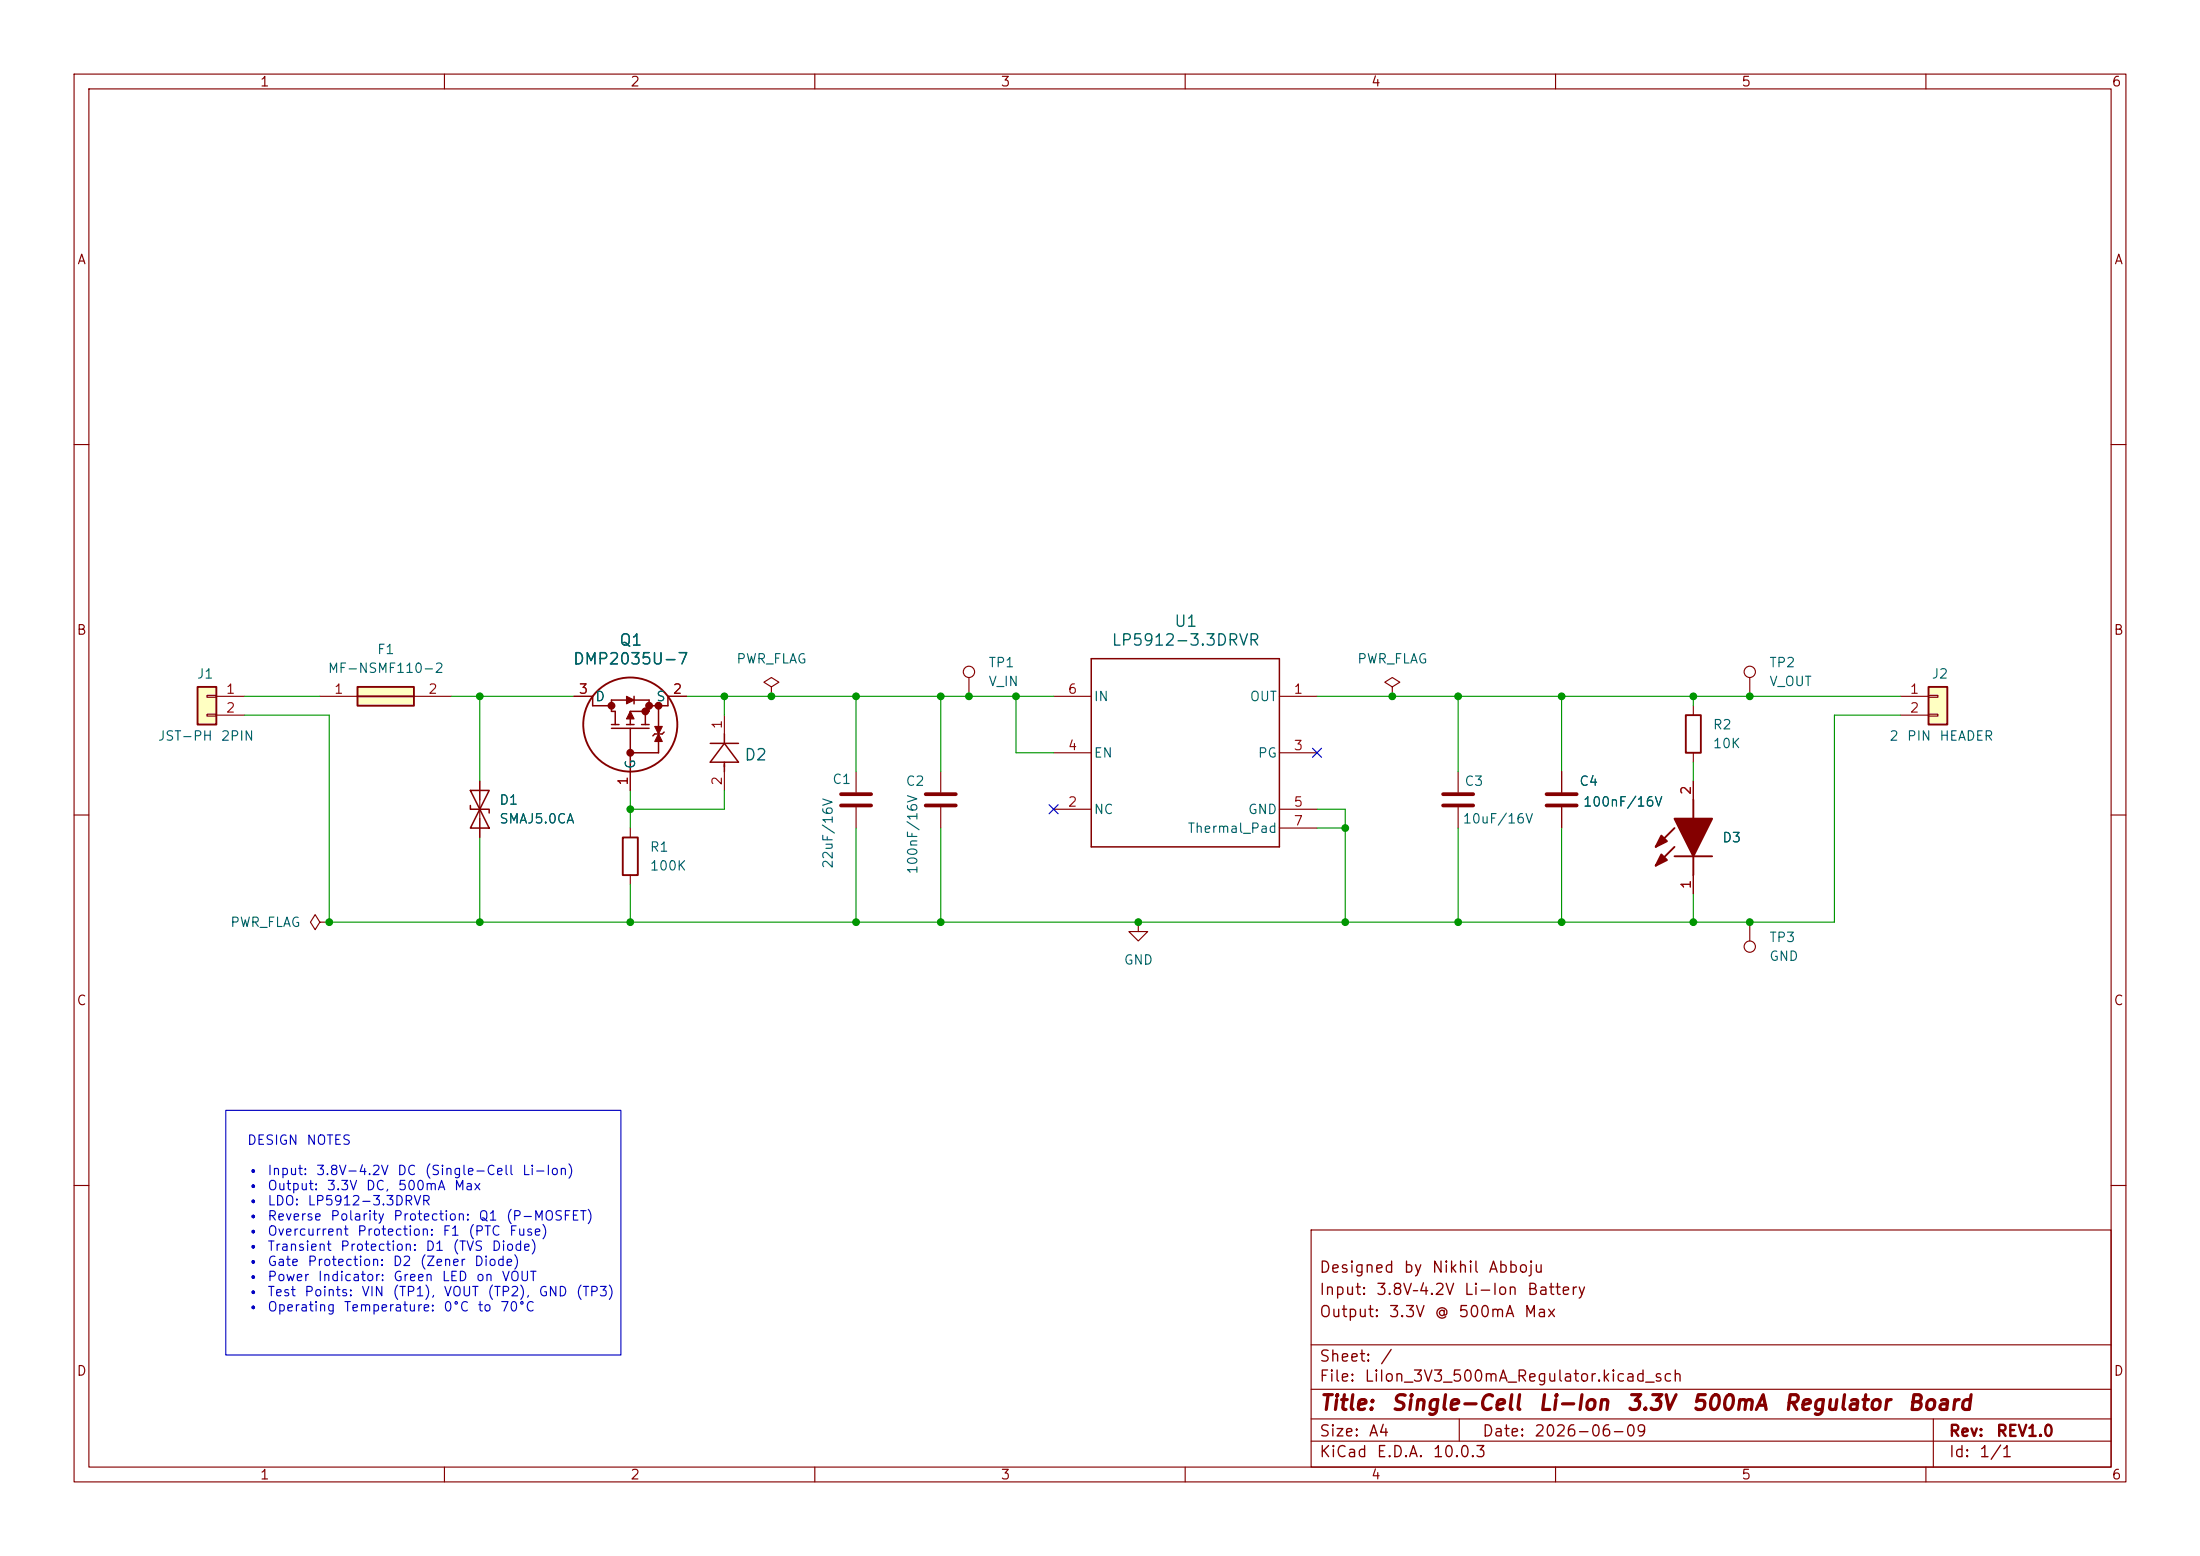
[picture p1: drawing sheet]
<svg xmlns="http://www.w3.org/2000/svg" width="297mm" height="210mm" viewBox="0 0 297 210" stroke-linecap="round" stroke-linejoin="round" font-family="sans-serif">
<g fill="none" stroke="#840000" stroke-width=".15">
<path d="M10 10h277v190h-277zM12 12h273v186h-273zM60 10v2M110 10v2M160 10v2M210 10v2M260 10v2M10 60h2M285 60h2M10 110h2M210.8 104.1v2.8M210.8 109v2.8"/>
<path d="M285 110h2M153.7 124.5v1.2h1.2l-1.2 1.3-1.3-1.3h1.3M153.7 124.5h.1M236.2 124.5v2.5M10 160h2M177 166h108v32h-108zM285 160h2M60 198v2M110 198v2M160 198v2M177 194.5h108M177 191.5h108"/>
<path d="M177 187.5h108M177 181.5h108M197 191.5v3M210 198v2M260 198v2M261 191.5v6.5"/>
<circle cx="236.2" cy="127.8" r=".76"/>
</g>
<path d="M208.8 107.2h4.1M208.8 108.7h4.1" fill="none" stroke="#840000" stroke-width=".51"/>
<path d="M260.3 92.7h2.6v5.1h-2.6z" fill="#ffffc2"/>
<path d="M227.6 96.5h2v5.1h-2zM260.3 92.7h2.6v5.1h-2.6zM84.1 113h2v5.1h-2zM226.1 115.6h5M226.1 114.3l-2.6 2.5M226.1 111.8l-2.6 2.5M228.6 108v2.5M228.6 115.6v2.5" fill="none" stroke="#840000" stroke-width=".25"/>
<g fill="none" stroke="#840000" stroke-width=".15">
<path d="M97.8 96.5v2.6M104.1 92.7l1.1-.6-1.1-.7-1 .7 1 .6v1.3M104.1 94h.1M130.8 91.4v2.6M142.2 94h5.1M172.7 94h5.1M188 92.7l1-.6-1-.7-1.1 .7 1.1 .6v1.3M188 94h.1M228.6 95.3v1.2M236.2 91.4v2.6M256.5 94h3.8M256.5 96.5h3.8"/>
<path d="M260.3 93.9h1.3v.2h-1.3zM260.3 96.4h1.3v.2h-1.3zM85.1 111.8v1.2M85.1 118.1v1.3M97.8 104.1v2.6M115.6 104.1v2.8M115.6 109v2.8M127 104.1v2.8M127 109v2.8M142.2 109.2h5.1M142.2 101.6h5.1M172.7 109.2h5.1"/>
<path d="M172.7 101.6h5.1M172.7 111.8h5.1M196.8 104.1v2.8M196.8 109v2.8M228.6 101.6v1.3M228.6 105.4v2.6M228.6 118.1v2.6M43.2 124.5l-.7-1.1-.6 1.1 .6 1 .7-1h1.2M44.4 124.5h.1"/>
<circle cx="130.8" cy="90.7" r=".76"/>
<circle cx="236.2" cy="90.7" r=".76"/>
</g>
<path d="M97.8 99.1v1.2M147.3 88.9h25.4v25.4h-25.4zM95.9 100.3h3.8M97.8 102.9v1.2M97.8 100.3l1.9 2.6h-3.8z" fill="none" stroke="#840000" stroke-width=".2"/>
<path d="M113.5 107.2h4.1M113.5 108.7h4.1M125 107.2h4M125 108.7h4M194.8 107.2h4.1M194.8 108.7h4.1" fill="none" stroke="#840000" stroke-width=".51"/>
<g fill="#840000" stroke="#840000" stroke-width=".25">
<path d="M226.1 110.5h5l-2.5 5.1z"/>
<path d="M224.3 115.3l.7 .8-1.5 .7z"/>
<path d="M224.3 112.8l.7 .7-1.5 .8z"/>
</g>
<path d="M26.7 92.7h2.5v5.1h-2.5z" fill="#ffffc2"/>
<path d="M26.7 92.7h2.5v5.1h-2.5z" fill="none" stroke="#840000" stroke-width=".25"/>
<path d="M27.9 93.9h1.3v.2h-1.3zM27.9 96.4h1.3v.2h-1.3zM29.2 94h3.8M29.2 96.5h3.8" fill="none" stroke="#840000" stroke-width=".15"/>
<path d="M48.3 92.7h7.6v2.6h-7.6z" fill="#ffffc2"/>
<g fill="none" stroke="#840000" stroke-width=".25">
<path d="M48.3 92.7h7.6v2.6h-7.6zM48.3 94h7.6"/>
<circle cx="85.1" cy="97.8" r="6.3"/>
</g>
<path d="M43.2 94h5.1M55.9 94h5.1M77.5 94h2.5M90.2 94h2.5M64.8 105.4v7.6M85.1 104.1v2.6M210.8 104.1v2.8M210.8 109v2.8M228.6 105.4v2.6M228.6 118.1v2.6" fill="none" stroke="#840000" stroke-width=".15"/>
<g fill="none" stroke="#840000" stroke-width=".2">
<path d="M80 94v1.3h2.5M82.5 98.3h5.1M82.5 97.8h1.1M83.1 97.8v-1.8h-.6v-1.5h5.1v1.5h-2.5v1.8M84.6 97.8h1M85.1 98.3v5.8M85.6 94v1M86.6 97.8h1M87.1 96v1.8M88.9 95.3v2.7M89.7 98.8l-.3 .3h-1l-.3 .2M90.2 94v1.3h-2.6"/>
<path d="M63.5 106.7h2.5l-1.2 2.5zM63.5 108.7v.5h2.5v.5M64.8 109.2l1.2 2.6h-2.5zM88.9 100.1v1.5h-3.8"/>
</g>
<g fill="#840000" stroke="#840000" stroke-width=".51">
<circle cx="85.1" cy="101.6" r=".28"/>
<circle cx="87.1" cy="96" r=".28"/>
<circle cx="82.5" cy="95.3" r=".28"/>
<circle cx="87.6" cy="95.3" r=".28"/>
<circle cx="88.9" cy="95.3" r=".28"/>
</g>
<g fill="#840000" stroke="#840000" stroke-width=".15">
<path d="M88.9 99.1l.5 1h-1z"/>
<path d="M88.4 98h1l-.5 1.1z"/>
<path d="M85.1 96l.5 1h-1z"/>
<path d="M84.6 94l1 .5-1 .5z"/>
</g>
<g fill="none" stroke="#009600" stroke-width=".15">
<path d="M33 94h10.2M33 96.5h11.4v28h203.2v-28h8.9M61 94h16.5M64.8 94v11.4M92.7 94h49.5M97.8 94v2.5M115.6 94v10.1M127 94v10.1M137.2 94v7.6h5M177.8 94h78.7M196.8 94v10.1M210.8 94v10.1"/>
<path d="M228.6 94v1.3M64.8 113v11.5M85.1 106.7v5.1M85.1 119.4v5.1M97.8 106.7v2.5h-12.7M115.6 111.8v12.7M127 111.8v12.7M177.8 109.2h3.8v15.3M177.8 111.8h3.8M196.8 111.8v12.7M210.8 111.8v12.7M228.6 102.9v2.5"/>
<path d="M228.6 120.7v3.8"/>
</g>
<path d="M141.6 108.6l1.2 1.2M142.8 108.6l-1.2 1.2M177.2 101l1.2 1.2M178.4 101l-1.2 1.2" fill="none" stroke="#000084" stroke-width=".15"/>
<path d="M30.5 149.9h53.3v33h-53.3z" fill="none" stroke="#0000c2" stroke-width=".15"/>
<g fill="#009600" stroke="#009600" stroke-width=".14">
<circle cx="137.2" cy="94" r=".46"/>
<circle cx="210.8" cy="124.5" r=".46"/>
<circle cx="196.8" cy="124.5" r=".46"/>
<circle cx="188" cy="94" r=".46"/>
<circle cx="181.6" cy="124.5" r=".46"/>
<circle cx="181.6" cy="111.8" r=".46"/>
<circle cx="153.7" cy="124.5" r=".46"/>
<circle cx="228.6" cy="94" r=".46"/>
<circle cx="196.8" cy="94" r=".46"/>
<circle cx="210.8" cy="94" r=".46"/>
<circle cx="236.2" cy="124.5" r=".46"/>
<circle cx="228.6" cy="124.5" r=".46"/>
<circle cx="236.2" cy="94" r=".46"/>
<circle cx="97.8" cy="94" r=".46"/>
<circle cx="104.1" cy="94" r=".46"/>
<circle cx="127" cy="124.5" r=".46"/>
<circle cx="115.6" cy="124.5" r=".46"/>
<circle cx="115.6" cy="94" r=".46"/>
<circle cx="127" cy="94" r=".46"/>
<circle cx="130.8" cy="94" r=".46"/>
<circle cx="44.4" cy="124.5" r=".46"/>
<circle cx="64.8" cy="124.5" r=".46"/>
<circle cx="85.1" cy="124.5" r=".46"/>
<circle cx="64.8" cy="94" r=".46"/>
<circle cx="85.1" cy="109.2" r=".46"/>
</g>
<g font-size="2" fill="#840000">
<text x="178" y="190.8">Title:</text>
<text x="187.7" y="190.8">Single-Cell</text>
<text x="207.5" y="190.8">Li-Ion</text>
<text x="219.5" y="190.8">3.3V</text>
<text x="228.3" y="190.8">500mA</text>
<text x="240.7" y="190.8">Regulator</text>
<text x="257.4" y="190.8">Board</text>
</g>
<g font-size="1.5" fill="#006464">
<text x="83.5" y="87.5">Q1</text>
<text x="150" y="87.5">LP5912-3.3DRVR</text>
<text x="158.4" y="85">U1</text>
<text x="77.2" y="90.1">DMP2035U-7</text>
<text x="100.4" y="103">D2</text>
</g>
<g font-size="1.5" fill="#840000">
<text x="178" y="172.2">Designed</text>
<text x="189.4" y="172.2">by</text>
<text x="193.2" y="172.2">Nikhil</text>
<text x="200.8" y="172.2">Abboju</text>
<text x="178" y="178.2">Output:</text>
<text x="178" y="175.2">Input:</text>
<text x="185.7" y="175.2">3.8V–4.2V</text>
<text x="187.4" y="178.2">3.3V</text>
<text x="193.5" y="178.2">@</text>
<text x="196.8" y="178.2">500mA</text>
<text x="197.5" y="175.2">Li-Ion</text>
<text x="205.6" y="178.2">Max</text>
<text x="206" y="175.2">Battery</text>
<text x="178" y="184.2">Sheet:</text>
<text x="186.2" y="184.2">/</text>
<text x="178" y="186.9">File:</text>
<text x="184.1" y="186.9">LiIon_3V3_500mA_Regulator.kicad_sch</text>
<text x="178" y="197.1">KiCad</text>
<text x="178" y="194.3">Size:</text>
<text x="184.7" y="194.3">A4</text>
<text x="185.7" y="197.1">E.D.A.</text>
<text x="193.3" y="197.1">10.0.3</text>
<text x="200" y="194.3">Date:</text>
<text x="207" y="194.3">2026-06-09</text>
<text x="263" y="194.3">Rev:</text>
<text x="263" y="197.1">Id:</text>
<text x="267.1" y="197.1">1/1</text>
<text x="269.4" y="194.3">REV1.0</text>
</g>
<g font-size="1.3" fill="#840000">
<text x="35" y="12">1</text>
<text x="85" y="12">2</text>
<text x="135" y="12">3</text>
<text x="185" y="12">4</text>
<text x="235" y="12">5</text>
<text x="285" y="12">6</text>
<text x="10.3" y="36">A</text>
<text x="285.3" y="36">A</text>
<text x="10.3" y="86">B</text>
<text x="285.3" y="86">B</text>
<text x="10.3" y="136">C</text>
<text x="285.3" y="136">C</text>
<text x="10.3" y="186">D</text>
<text x="285.3" y="186">D</text>
<text x="35" y="200">1</text>
<text x="85" y="200">2</text>
<text x="135" y="200">3</text>
<text x="185" y="200">4</text>
<text x="235" y="200">5</text>
<text x="285" y="200">6</text>
</g>
<g font-size="1.3" fill="#006464">
<text x="50.8" y="88.6">F1</text>
<text x="99.3" y="89.9">PWR_FLAG</text>
<text x="183.1" y="89.9">PWR_FLAG</text>
<text x="26.5" y="91.9">J1</text>
<text x="44.2" y="91.1">MF-NSMF110-2</text>
<text x="80.3" y="95">D</text>
<text x="88.5" y="95">S</text>
<text x="133.4" y="90.4">TP1</text>
<text x="133.4" y="92.9">V_IN</text>
<text x="147.6" y="95">IN</text>
<text x="168.6" y="95">OUT</text>
<text x="238.8" y="90.4">TP2</text>
<text x="238.8" y="92.9">V_OUT</text>
<text x="260.7" y="91.9">J2</text>
<text x="21.2" y="100.3">JST-PH</text>
<text x="29.7" y="100.3">2PIN</text>
<text x="231.1" y="98.8">R2</text>
<text x="231.1" y="101.3">10K</text>
<text x="255" y="100.3">2</text>
<text x="257.3" y="100.3">PIN</text>
<text x="261.7" y="100.3">HEADER</text>
<text x="86.1" y="103.9" transform="rotate(-90 86.1 103.9)">G</text>
<text x="112.3" y="106.1">C1</text>
<text x="122.2" y="106.4">C2</text>
<text x="147.6" y="102.6">EN</text>
<text x="169.7" y="102.6">PG</text>
<text x="197.6" y="106.4">C3</text>
<text x="213.1" y="106.4">C4</text>
<text x="67.3" y="108.9">D1</text>
<text x="67.3" y="111.5">SMAJ5.0CA</text>
<text x="147.6" y="110.2">NC</text>
<text x="160.2" y="112.7">Thermal_Pad</text>
<text x="168.4" y="110.2">GND</text>
<text x="197.4" y="111.5">10uF/16V</text>
<text x="213.6" y="109.2">100nF/16V</text>
<text x="87.6" y="115.3">R1</text>
<text x="87.6" y="117.8">100K</text>
<text x="112.7" y="117.3" transform="rotate(-90 112.7 117.3)">22uF/16V</text>
<text x="124.2" y="118.1" transform="rotate(-90 124.2 118.1)">100nF/16V</text>
<text x="232.4" y="114">D3</text>
<text x="31" y="125.4">PWR_FLAG</text>
<text x="151.6" y="130.5">GND</text>
<text x="238.8" y="127.5">TP3</text>
<text x="238.8" y="130">GND</text>
</g>
<g font-size="1.3" fill="#a90000">
<text x="30.4" y="94">1</text>
<text x="45" y="94">1</text>
<text x="57.7" y="94">2</text>
<text x="78" y="94">3</text>
<text x="90.7" y="94">2</text>
<text x="144.1" y="94">6</text>
<text x="174.6" y="94">1</text>
<text x="257.7" y="94">1</text>
<text x="30.4" y="96.5">2</text>
<text x="97.8" y="98.5" transform="rotate(-90 97.8 98.5)">1</text>
<text x="144.1" y="101.6">4</text>
<text x="174.6" y="101.6">3</text>
<text x="257.7" y="96.5">2</text>
<text x="85.1" y="106.1" transform="rotate(-90 85.1 106.1)">1</text>
<text x="97.8" y="106.1" transform="rotate(-90 97.8 106.1)">2</text>
<text x="228.6" y="107.4" transform="rotate(-90 228.6 107.4)">2</text>
<text x="144.1" y="109.2">2</text>
<text x="174.6" y="109.2">5</text>
<text x="174.6" y="111.7">7</text>
<text x="228.6" y="120.1" transform="rotate(-90 228.6 120.1)">1</text>
</g>
<g font-size="1.3" fill="#0000c2">
<text x="33.3" y="154.8">DESIGN</text>
<text x="41.3" y="154.8">NOTES</text>
<text x="33.3" y="158.9">•</text>
<text x="33.3" y="161">•</text>
<text x="36" y="158.9">Input:</text>
<text x="36" y="161">Output:</text>
<text x="42.6" y="158.9">3.8V-4.2V</text>
<text x="44" y="161">3.3V</text>
<text x="49.3" y="161">DC,</text>
<text x="53.5" y="158.9">DC</text>
<text x="53.6" y="161">500mA</text>
<text x="57.2" y="158.9">(Single-Cell</text>
<text x="61.2" y="161">Max</text>
<text x="70.4" y="158.9">Li-Ion)</text>
<text x="33.3" y="163">•</text>
<text x="33.3" y="165.1">•</text>
<text x="33.3" y="167.1">•</text>
<text x="36" y="163">LDO:</text>
<text x="36" y="165.1">Reverse</text>
<text x="36" y="167.1">Overcurrent</text>
<text x="41.4" y="163">LP5912-3.3DRVR</text>
<text x="44.5" y="165.1">Polarity</text>
<text x="48.1" y="167.1">Protection:</text>
<text x="53" y="165.1">Protection:</text>
<text x="59.6" y="167.1">F1</text>
<text x="63.1" y="167.1">(PTC</text>
<text x="64.5" y="165.1">Q1</text>
<text x="68.2" y="165.1">(P-MOSFET)</text>
<text x="68.6" y="167.1">Fuse)</text>
<text x="33.3" y="169.1">•</text>
<text x="33.3" y="171.2">•</text>
<text x="33.3" y="173.2">•</text>
<text x="36" y="169.1">Transient</text>
<text x="36" y="171.2">Gate</text>
<text x="36" y="173.2">Power</text>
<text x="41.4" y="171.2">Protection:</text>
<text x="42.8" y="173.2">Indicator:</text>
<text x="45.8" y="169.1">Protection:</text>
<text x="52.9" y="171.2">D2</text>
<text x="53" y="173.2">Green</text>
<text x="56.6" y="171.2">(Zener</text>
<text x="57.3" y="169.1">D1</text>
<text x="59.5" y="173.2">LED</text>
<text x="61" y="169.1">(TVS</text>
<text x="63.9" y="171.2">Diode)</text>
<text x="64.2" y="173.2">on</text>
<text x="66.3" y="169.1">Diode)</text>
<text x="67.6" y="173.2">VOUT</text>
<text x="33.3" y="175.3">•</text>
<text x="33.3" y="177.3">•</text>
<text x="36" y="175.3">Test</text>
<text x="36" y="177.3">Operating</text>
<text x="41" y="175.3">Points:</text>
<text x="46.3" y="177.3">Temperature:</text>
<text x="48.7" y="175.3">VIN</text>
<text x="52.9" y="175.3">(TP1),</text>
<text x="59.8" y="177.3">0°C</text>
<text x="59.8" y="175.3">VOUT</text>
<text x="64.4" y="177.3">to</text>
<text x="65.7" y="175.3">(TP2),</text>
<text x="67.4" y="177.3">70°C</text>
<text x="72.6" y="175.3">GND</text>
<text x="77.7" y="175.3">(TP3)</text>
</g>
</svg>
